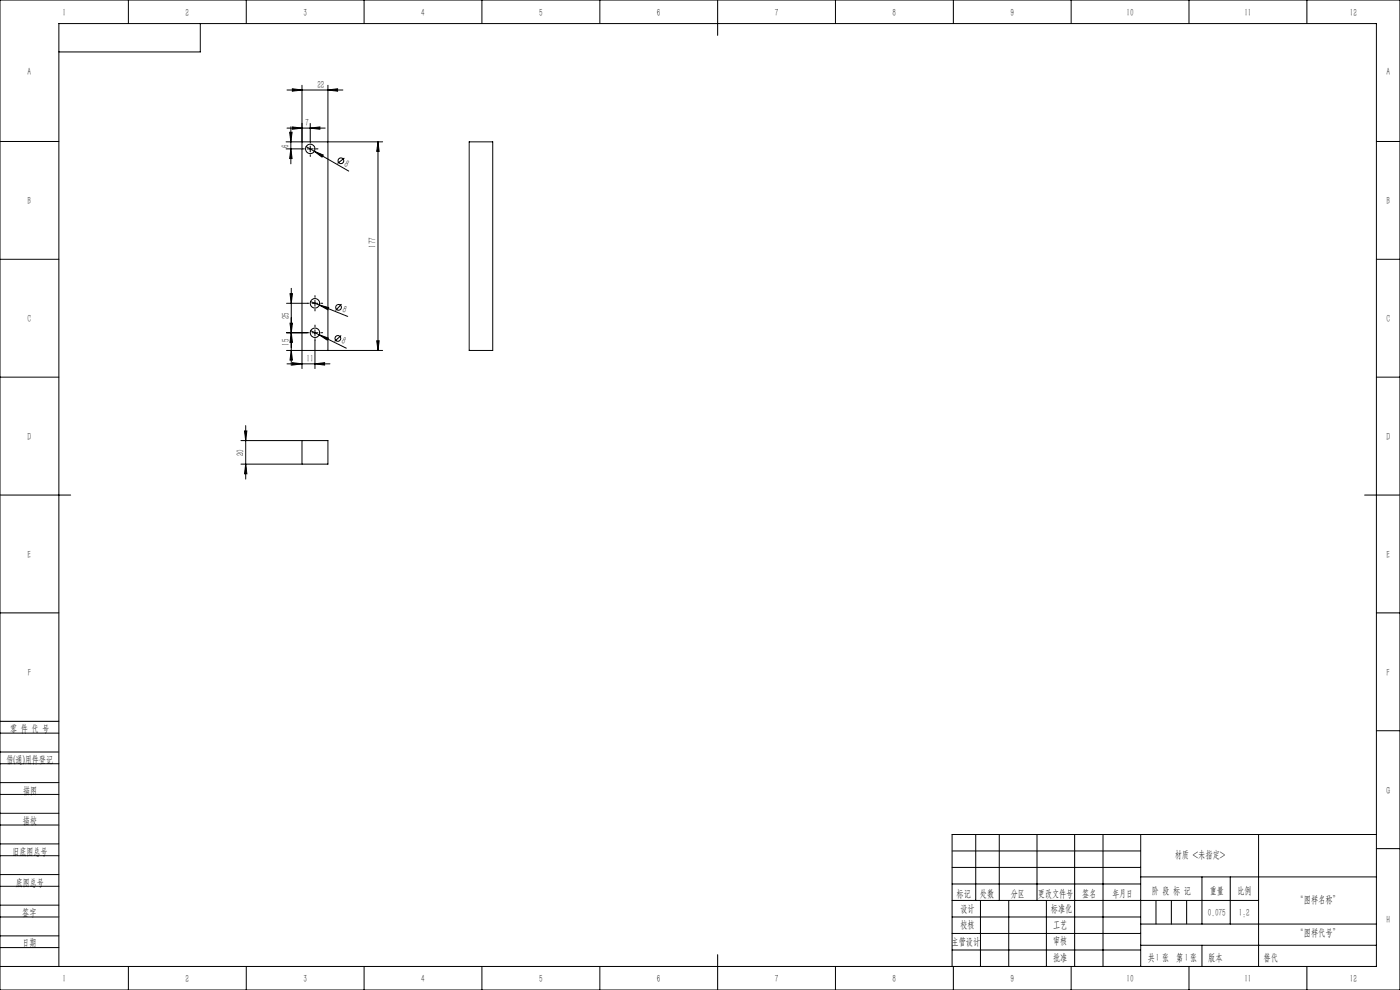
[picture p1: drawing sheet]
<svg xmlns="http://www.w3.org/2000/svg" width="594mm" height="420mm" viewBox="0 0 594 420" stroke-linecap="round" stroke-linejoin="round" font-family="sans-serif">
<g fill="none" stroke="#000" stroke-width=".42">
<path d="M0 0h594v420h-594zM54.5 0v10M85 10v12h-60M104.5 0v10M154.5 0v10M204.5 0v10M254.5 0v10M304.5 0v15M354.5 0v10M404.5 0v10M454.5 0v10M504.5 0v10"/>
<path d="M554.5 0v10M121.8 38.2h23.7M124 37.7l4.1 .5-4.1 .5zM128.1 36.2v120.2M139.1 38.2l4.1-.5v1zM139.1 36.2v112.5M121.8 54.3h16.2M122.9 56.1h1l-.5 4.1zM123.4 53.8v15.7M124 53.9l4.1 .4-4.1 .5zM131.6 54.3l4.1-.4v.9zM131.6 52.3v7.6"/>
<path d="M0 60h25M121.4 63.2h7M121.4 60.2h40.9M123.4 63.2l.5 4.1h-1zM129.9 62.2l3.4 2M130.4 63.2h2.5M131.6 61.9v2.5M133.3 64.2l3.9 1.6-.6 .9zM133.3 64.2l14.7 8.4M146.1 67l-2.9 2.3M160.4 60.2v88.5M160.4 60.2l.5 4.1h-1.1z"/>
<path d="M199.1 60.2h10v88.5h-10zM584 60h10M0 110h25M584 110h10M121.6 128.7h8.8M123 124.6h1.1l-.5 4.1zM123 137.1h1.1l-.5 4.1zM123.6 122.3v32.7M131.8 127.9l3.7 1.5M132.4 128.7h2.5M133.6 127.4v2.5M133.6 139.9v2.5"/>
<path d="M135.5 129.4l4 1.1-.4 .9zM135.5 129.4l12 4.8M144.9 129l-2.6 2.7M121.6 141.2h8.8M121.6 148.7h40.7M121.8 154.4h18.2M123.6 141.2l.5 4.1h-1.1zM123.6 148.7l.5 4.1h-1.1zM124 153.9l4.1 .5-4.1 .5zM131.8 140.3l3.6 1.7M132.4 141.2h2.5M133.6 154.4l4.1-.5v1z"/>
<path d="M133.6 144.4v12M135.4 142l3.9 1.4-.4 .9zM135.4 142l11.5 5.7M144.7 142.3l-2.7 2.5M159.8 144.6h1.1l-.5 4.1zM0 160h25M584 160h10M102.2 186.9h36.9v10h-36.9M103.8 182.8h.9l-.5 4.1zM104.2 196.9l.5 4.1h-.9zM104.2 180.6v22.7M128.1 186.9v10"/>
<path d="M0 210h30M579 210h15M0 260h25M584 260h10M0 319h25M0 311h25M0 306h25M584 310h10M0 324h25M0 337h25M0 332h25M0 350h25"/>
<path d="M0 345h25M0 358h25M414 354v28M424 354v28M440 354v28M456 354v56M468 354v56M484 354v56M534 354v56M584 354h-180v56M0 363h25M0 376h25"/>
<path d="M0 371h25M404 361h80M404 368h80M404 375h80M484 372h100M510 372v20M522 372v20M584 360h10M0 389h25M0 384h25M0 397h25M404 389h80"/>
<path d="M404 382h130M404 396h80M416 382v28M428 382v28M444 382v28M484 392h100M490.5 382v10M497 382v10M503.5 382v10M0 402h25M0 410h584v-400h-559v400M54.5 410v10"/>
<path d="M104.5 410v10M154.5 410v10M204.5 410v10M254.5 410v10M304.5 405v15M354.5 410v10M404 403h80M404.5 410v10M454.5 410v10M484 401h100M504.5 410v10M510 401v9"/>
<path d="M554.5 410v10"/>
<circle cx="131.6" cy="63.2" r="2"/>
<circle cx="144.6" cy="68.2" r="1.22"/>
<circle cx="133.6" cy="128.7" r="2"/>
<circle cx="143.7" cy="130.4" r="1.21"/>
<circle cx="133.6" cy="141.2" r="2"/>
<circle cx="143.3" cy="143.6" r="1.22"/>
</g>
<path d="M129.2 63.2h-.8M131.6 60.7v-.8M131.6 65.7v.7M134.1 63.2h.8M131.2 128.7h-.8M133.7 126.2v-.8M133.7 131.2v.7M133.7 138.7v-.8M136.2 128.7h.7M131.2 141.2h-.8M133.7 143.7v.7M136.2 141.2h.7" fill="none" stroke="#000" stroke-width=".42" stroke-dasharray="30.5 1.3 1.3 1.3"/>
<g fill="#000">
<path d="M133.3 64.2l3.9 1.6-.6 .9zM135.5 129.4l4 1.1-.4 .9zM135.4 142l3.9 1.4-.4 .9z"/>
<path d="M139.1 38.2l4.1-.5v1zM124 37.7l4.1 .5-4.1 .5z"/>
<path d="M131.6 54.3l4.1-.4v.9zM124 53.9l4.1 .4-4.1 .5z"/>
<path d="M123.4 63.2l.5 4.1h-1zM122.9 56.1h1l-.5 4.1zM104.2 196.9l.5 4.1h-.9zM103.8 182.8h.9l-.5 4.1z"/>
<path d="M123 124.6h1.1l-.5 4.1zM123.6 141.2l.5 4.1h-1.1zM123 137.1h1.1l-.5 4.1zM123.6 148.7l.5 4.1h-1.1z"/>
<path d="M124 153.9l4.1 .5-4.1 .5zM133.6 154.4l4.1-.5v1z"/>
<path d="M159.8 144.6h1.1l-.5 4.1zM160.4 60.2l.5 4.1h-1.1z"/>
</g>
<g font-size="4.4">
<text x="26.5" y="6.6">1</text>
<text x="78.7" y="6.6">2</text>
<text x="128.7" y="6.6">3</text>
<text x="178.7" y="6.6">4</text>
<text x="228.7" y="6.6">5</text>
<text x="278.7" y="6.6">6</text>
<text x="328.7" y="6.6">7</text>
<text x="378.7" y="6.6">8</text>
<text x="428.7" y="6.6">9</text>
<text x="478" y="6.6">10</text>
<text x="528" y="6.6">11</text>
<text x="572.7" y="6.6">12</text>
<text x="11.7" y="31.7">A</text>
<text x="588.2" y="31.7">A</text>
<text x="134.6" y="37.3">22</text>
<text x="129.5" y="53.5">7</text>
<text x="122.6" y="62.6" transform="rotate(-90 122.6 62.6)">6</text>
<text x="145.7" y="70.3" transform="rotate(30 145.7 70.3)">8</text>
<text x="11.7" y="86.6">B</text>
<text x="588.2" y="86.6">B</text>
<text x="159.5" y="105.1" transform="rotate(-90 159.5 105.1)">177</text>
<text x="11.7" y="136.6">C</text>
<text x="122.7" y="135.5" transform="rotate(-90 122.7 135.5)">25</text>
<text x="145" y="132.3" transform="rotate(22 145 132.3)">8</text>
<text x="588.2" y="136.6">C</text>
<text x="122.7" y="146.8" transform="rotate(-90 122.7 146.8)">15</text>
<text x="144.6" y="145.6" transform="rotate(26 144.6 145.6)">8</text>
<text x="130.1" y="153.5">11</text>
<text x="11.7" y="186.6">D</text>
<text x="588.2" y="186.6">D</text>
<text x="103.4" y="193.5" transform="rotate(-90 103.4 193.5)">20</text>
<text x="11.7" y="236.6">E</text>
<text x="588.2" y="236.6">E</text>
<text x="11.8" y="286.6">F</text>
<text x="588.3" y="286.6">F</text>
<text x="4.3" y="310.5">零 件 代 号</text>
<text x="2.7" y="323.5">借(通)用件登记</text>
<text x="9.8" y="336.7">描图</text>
<text x="588.2" y="336.7">G</text>
<text x="9.7" y="349.8">描校</text>
<text x="5.3" y="362.6">旧底图总号</text>
<text x="498.4" y="364.1">材质 &lt;未指定&gt;</text>
<text x="6.8" y="375.7">底图总号</text>
<text x="405.9" y="380.4">标记</text>
<text x="415.8" y="380.4">处数</text>
<text x="428.8" y="380.4">分区</text>
<text x="440.4" y="380.4">更改文件号</text>
<text x="459.1" y="380.4">签名</text>
<text x="472" y="380.4">年月日</text>
<text x="488.7" y="379.1">阶 段 标 记</text>
<text x="513.3" y="379.1">重量</text>
<text x="525" y="379.1">比例</text>
<text x="550.1" y="382.9">“图样名称”</text>
<text x="9.5" y="388.5">签字</text>
<text x="407.5" y="386.8">设计</text>
<text x="445.9" y="386.8">标准化</text>
<text x="512.4" y="388.4">0.075</text>
<text x="407.5" y="393.7">校核</text>
<text x="446.8" y="393.7">工艺</text>
<text x="588.2" y="391.7">H</text>
<text x="9.5" y="401.5">日期</text>
<text x="403.7" y="400.7">主管设计</text>
<text x="446.8" y="400.7">审核</text>
<text x="550.1" y="397.1">“图样代号”</text>
<text x="446.8" y="407.7">批准</text>
<text x="487" y="407.6">共 张 第 张</text>
<text x="490.3" y="407.6">1</text>
<text x="502.7" y="407.6">1</text>
<text x="512.6" y="407.6">版本</text>
<text x="26.5" y="416.6">1</text>
<text x="78.7" y="416.6">2</text>
<text x="128.7" y="416.6">3</text>
<text x="178.7" y="416.6">4</text>
<text x="228.7" y="416.6">5</text>
<text x="278.7" y="416.6">6</text>
<text x="328.7" y="416.6">7</text>
<text x="378.7" y="416.6">8</text>
<text x="428.7" y="416.6">9</text>
<text x="478" y="416.6">10</text>
<text x="528" y="416.6">11</text>
<text x="572.7" y="416.6">12</text>
</g>
<g font-size="4.4" fill="#0a0605">
<text x="525.6" y="388.4">1:2</text>
<text x="536.1" y="407.6">替代</text>
</g>
</svg>
